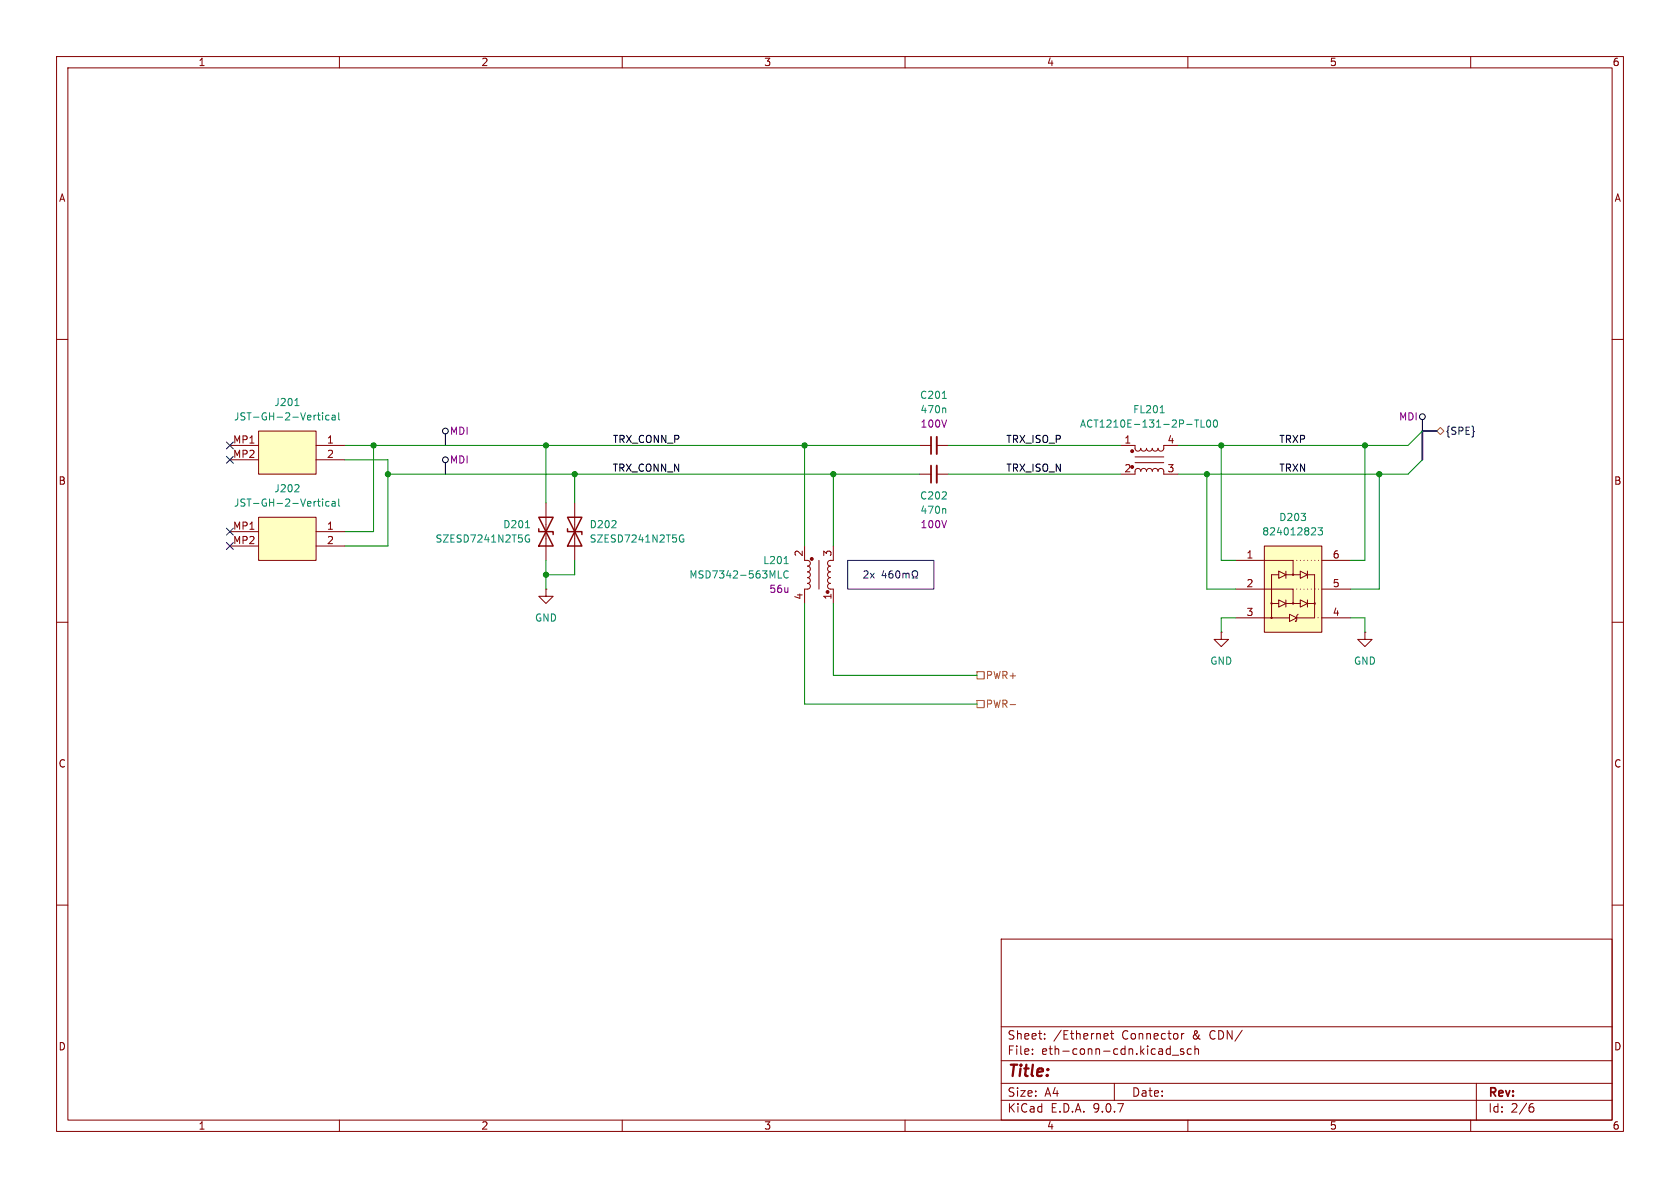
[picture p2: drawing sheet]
<svg xmlns="http://www.w3.org/2000/svg" width="297mm" height="210mm" viewBox="0 0 297 210" stroke-linecap="round" stroke-linejoin="round" font-family="sans-serif">
<path d="M0 0h297v210h-297z" fill="#fff" stroke="#fff" stroke-width=".18"/>
<g fill="none" stroke="#840000" stroke-width=".18">
<path d="M10 10h277v190h-277zM12 12h273v186h-273zM60 10v2M110 10v2M160 10v2M210 10v2M260 10v2M10 60h2M285 60h2M10 110h2M241.3 111.8v1.2h-1.3l1.3 1.3 1.3-1.3h-1.3M241.3 111.8h.1"/>
<path d="M285 110h2M10 160h2M177 166h108v32h-108zM285 160h2M60 198v2M110 198v2M160 198v2M177 194.5h108M177 191.5h108M177 187.5h108M177 181.5h108M182.5 186.3v.1"/>
<path d="M182.5 185.5v.1M184.7 183.6v.1M184.7 182.8v.1M195.4 182.7l.4 .1 .1 .3-.7 .1M195.8 183.6l-.4 .1M196.3 182.7h.6M196.5 182.2v1.3l.4 .2M197 191.5v3M206.5 185.4l.4 .1M206.9 184.9v1.5M206.9 186.3l-.4 .1M207.2 186.5h1.2"/>
<path d="M208.9 182.7v1M209.2 185.5l-.3-.1-.2 .2v.2l.5 .2v.3h-.5M209.3 182.7l-.3 .1-.1 .2M210 198v2M210.6 185.5l-.4-.1-.3 .3v.4l.1 .2h.6M211.2 185.5l.3-.1 .3 .1 .1 .9M211.2 184.9v1.5M260 198v2M261 191.5v6.5M270.6 195.7h.4l.2 .3-.1 .5-.5 .1M271 195.1l-.4 .1"/>
</g>
<path d="M223.5 96.5h10.2v15.3h-10.2z" fill="#ffffc2"/>
<g fill="none" stroke="#840000" stroke-width=".18">
<path d="M218.4 99.1h10.2v2.5M223.5 96.5h10.2v15.3h-10.2zM233.7 99.1h5.1M218.4 104.1h10.2v2.6M218.4 109.2h9.6M224.8 106.7h1.3M226.1 101l1.2 .6-1.2 .6zM226.1 106l1.2 .7-1.2 .6zM226.1 101.6h-1.3v7.6M227.3 101v1.2M227.3 106v1.3M227.3 101.6h2.6"/>
<path d="M227.3 106.7h2.6M228 108.6l1.2 .6-1.2 .7zM229 109.9h.1M229.5 108.6l-.3 .2v.8l-.2 .3M229.9 101l1.2 .6-1.2 .6zM229.9 106l1.2 .7-1.2 .6zM231.1 101.6h1.3v7.6h-3.2M231.1 106.7h1.3M231.1 101v1.2M231.1 106v1.3M233.7 109.2h5.1M233.7 104.1h5.1"/>
<circle cx="224.8" cy="106.7" r=".11"/>
<circle cx="224.8" cy="109.2" r=".11"/>
<circle cx="228.6" cy="101.6" r=".11"/>
<circle cx="228.6" cy="106.7" r=".11"/>
<circle cx="232.4" cy="106.7" r=".11"/>
</g>
<path d="M228.6 99.1h5.1M228.6 104.1h5.1M233.7 109.2h-1.3" fill="none" stroke="#840000" stroke-width=".18" stroke-dasharray="0 .6"/>
<path d="M232.3 93.3l.3 .2-.1 .3-.7 .8h.8M233 93.3h.8l-.4 .5 .3 .1v.5l-.1 .2-.6-.2" fill="none" stroke="#008484" stroke-width=".18"/>
<path d="M45.7 91.4h10.2v7.7h-10.2z" fill="#ffffc2"/>
<path d="M40.6 94h5.1M40.6 96.5h5.1M45.7 91.4h10.2v7.7h-10.2zM55.9 94h5.1M55.9 96.5h5.1" fill="none" stroke="#840000" stroke-width=".18"/>
<path d="M52.7 85.7l.2 .2-.1 .3-.7 .7h.8M56.1 88.6h.5M56.3 88.2v1.1l.3 .2M57 88.2v.1M57 88.6v.9M58.2 88.7l-.4-.1-.2 .3 .1 .5h.5M58.7 88.7h.5l.1 .8M59.3 88.9l-.5 .1-.1 .2 .1 .3 .5-.1M59.9 88.2v1.1l.2 .2" fill="none" stroke="#008484" stroke-width=".18"/>
<path d="M45.7 76.2h10.2v7.6h-10.2z" fill="#ffffc2"/>
<g fill="none" stroke="#840000" stroke-width=".18">
<path d="M40.6 78.7h5.1M45.7 76.2h10.2v7.6h-10.2zM55.9 78.7h5.1M162.6 78.7h2M165.6 78.7h2M198.1 78.7h2.6v.8l.5 .3 .3-.2 .2-.4 .1 .4 .3 .1 .4-.1 .2-.4 .1 .4 .3 .1 .4-.1 .2-.4 .1 .3 .3 .2h.4l.2-.5 .2 .4 .4 .1 .4-.2v-.8h2.6M40.6 81.3h5.1M55.9 81.3h5.1M96.5 88.9v10.2M101.6 88.9v10.2M142.2 96.5v2.6h.7l.3 .2v.5l-.5 .3 .4 .1 .2 .4-.2 .3-.4 .2 .4 .1 .2 .3-.2 .4-.4 .2 .4 .2 .1 .5-.2 .2-.3 .1 .4 .2 .2 .4-.3 .4h-.8v2.6M144.8 99.1v5"/>
<path d="M147.3 96.5v2.6h-.7l-.3 .4 .1 .4 .4 .2-.3 .1-.2 .2 .1 .5 .4 .2-.4 .2-.1 .4 .2 .3 .3 .1-.4 .2-.1 .3 .1 .4 .4 .1-.4 .3v.5l.3 .2h.6v2.6M162.6 83.8h2M165.6 83.8h2M198.1 83.8h2.6v-.7l.5-.3 .3 .2 .2 .3 .1-.3 .3-.2 .4 .2 .2 .3 .1-.3 .3-.2 .4 .1 .2 .4 .2-.4 .4-.1 .3 .2 .1 .3 .2-.4 .4-.1 .4 .3v.7h2.6M200.7 80.8h5M200.7 81.8h5M96.5 104.1v1.3h1.3l-1.3 1.3-1.3-1.3h1.3M96.5 104.1h.1M215.9 111.8v1.2h1.3l-1.3 1.3-1.3-1.3h1.3M215.9 111.8h.1"/>
</g>
<g fill="none" stroke="#008484" stroke-width=".18">
<path d="M52.1 71.7h.8M56.1 73.4h.5M56.3 73v1.1l.3 .1M57 73v.1M57 73.4v.8M58.2 73.5l-.4-.1-.2 .2 .1 .6h.5M58.7 73.5h.5l.1 .7M59.3 73.7l-.5 .1-.1 .1 .1 .3h.5M59.9 73v1.1l.2 .1M166.6 70.4h.7M167 72.1l.2 .2v.7M205.1 73h.7"/>
<path d="M211.2 74.2h.7M211.5 74.2v1.3M212.3 74.2v1.3h.6M213.4 74.4l.2-.2a.68 .68 0 0 1 .4 .7 .68 .68 0 0 1-.4 .6l-.2-.1-.1-.4zM214.6 74.4l.2-.2a.68 .68 0 0 1 .5 .7 .68 .68 0 0 1-.5 .6l-.2-.1-.1-.4zM92.9 93.3h.7M93.4 95.3h.2v.5h-.5l-.2-.3M93.6 94.6h-.5l-.2 .3M120.6 95.3h.3l-.1 .5h-.5l-.1-.3M120.8 94.6h-.5l-.1 .3M138.6 99.6h.7M167 89.9l.2 .2v.6"/>
<path d="M137.6 100.9v1.3h.6M139.3 101a.6 .6 0 0 0-.8 .5 .6 .6 0 0 0 .6 .7l.2-.1"/>
</g>
<path d="M95.2 91.4h2.6l-2.6 5.1h2.6zM95.2 93.5v.5h2.6v.5M100.3 91.4h2.6l-2.6 5.1h2.6zM100.3 93.5v.5h2.6v.5" fill="none" stroke="#840000" stroke-width=".25"/>
<g fill="#840000" stroke="#840000" stroke-width=".18">
<circle cx="200.2" cy="79.8" r=".25"/>
<circle cx="200.2" cy="82.5" r=".25"/>
<circle cx="146.3" cy="104.6" r=".25"/>
<circle cx="143.5" cy="98.8" r=".25"/>
</g>
<path d="M164.6 77.2v3.1M164.6 82.3v3" fill="none" stroke="#840000" stroke-width=".3"/>
<path d="M165.6 77.2v3.1M165.6 82.3v3" fill="none" stroke="#840000" stroke-width=".33"/>
<g fill="none" stroke="#000" stroke-width=".18">
<path d="M78.7 76.7v2M251.5 74.2v2M78.7 81.8v2"/>
<circle cx="78.7" cy="76.2" r=".51"/>
<circle cx="251.5" cy="73.7" r=".51"/>
<circle cx="78.7" cy="81.3" r=".51"/>
</g>
<path d="M254 76.2l.6-.6 .7 .6-.7 .6zM172.7 118.7h1.3v1.3h-1.3zM172.7 123.8h1.3v1.3h-1.3zM178.6 124.6h.9" fill="none" stroke="#848400" stroke-width=".18"/>
<path d="M254 76.2h-2.5v5.1" fill="none" stroke="#000084" stroke-width=".3"/>
<g fill="none" stroke="#008400" stroke-width=".18">
<path d="M61 78.7h101.6M66 78.7v15.3h-5M96.5 78.7v10.2M142.2 78.7v17.8M167.6 78.7h30.5M215.9 78.7v20.4h2.5M241.3 78.7v20.4h-2.5M251.5 76.2l-2.6 2.5h-40.6M61 81.3h7.6v15.2h-7.6M68.6 83.8h94M96.5 99.1v5M101.6 83.8v5.1"/>
<path d="M101.6 99.1v2.5h-5.1M147.3 83.8v12.7M167.6 83.8h30.5M213.4 83.8v20.3h5M243.8 83.8v20.3h-5M251.5 81.3l-2.6 2.5h-40.6M142.2 106.7v17.8h30.5M147.3 106.7v12.7h25.4M218.4 109.2h-2.5v2.6M238.8 109.2h2.5v2.6"/>
</g>
<path d="M40 78.1l1.2 1.2M41.2 78.1l-1.2 1.2M40 80.7l1.2 1.2M40 93.4l1.2 1.2M40 95.9l1.2 1.2M41.2 80.7l-1.2 1.2M41.2 93.4l-1.2 1.2M41.2 95.9l-1.2 1.2" fill="none" stroke="#000084" stroke-width=".18"/>
<path d="M149.9 99.1h15.2v5h-15.2zM156.2 100.8l-.3 1h.8M156.5 101.3v.9M157.8 100.9l-.4 .1a.86 .86 0 0 0 0 1.2l.4-.1 .1-.5-.3-.2-.3 .1-.2 .1M158.5 101l.2-.1a.68 .68 0 0 1 .4 .6 .68 .68 0 0 1-.4 .7 .84 .84 0 0 1-.2-1.2zM159.6 101.3v.9M159.6 101.5l.4-.2 .2 .2M160.2 101.5l.2-.2 .3 .1v.8M160.2 101.5v.7M161.3 102.2h.3v-.3a.54 .54 0 0 1-.3-.7 .54 .54 0 0 1 .7-.2 .58 .58 0 0 1-.1 .9v.3h.3" fill="none" stroke="#0000c2" stroke-width=".18"/>
<g fill="#008400" stroke="#008400" stroke-width=".18">
<circle cx="101.6" cy="83.8" r=".46"/>
<circle cx="96.5" cy="78.7" r=".46"/>
<circle cx="66" cy="78.7" r=".46"/>
<circle cx="68.6" cy="83.8" r=".46"/>
<circle cx="96.5" cy="101.6" r=".46"/>
<circle cx="243.8" cy="83.8" r=".46"/>
<circle cx="241.3" cy="78.7" r=".46"/>
<circle cx="215.9" cy="78.7" r=".46"/>
<circle cx="213.4" cy="83.8" r=".46"/>
<circle cx="142.2" cy="78.7" r=".46"/>
<circle cx="147.3" cy="83.8" r=".46"/>
</g>
<text font-size="2.8" fill="#840000" x="178" y="190.9">Title:</text>
<g font-size="2.1" fill="#840000">
<text x="178" y="184">Sheet:</text>
<text x="186.2" y="184">/Ethernet</text>
<text x="198.4" y="184">Connector</text>
<text x="211" y="184">&amp;</text>
<text x="214.1" y="184">CDN/</text>
<text x="178" y="186.7">File:</text>
<text x="184.1" y="186.7">eth-conn-cdn.kicad_sch</text>
<text x="178" y="196.9">KiCad</text>
<text x="178" y="194.1">Size:</text>
<text x="184.7" y="194.1">A4</text>
<text x="185.7" y="196.9">E.D.A.</text>
<text x="193.3" y="196.9">9.0.7</text>
<text x="200" y="194.1">Date:</text>
<text x="263" y="194.3">Rev:</text>
<text x="263" y="196.9">Id:</text>
<text x="267.1" y="196.9">2/6</text>
</g>
<g font-size="1.8" fill="#840000">
<text x="35" y="11.9">1</text>
<text x="85" y="11.9">2</text>
<text x="135" y="11.9">3</text>
<text x="185" y="11.9">4</text>
<text x="235" y="11.9">5</text>
<text x="285" y="11.9">6</text>
<text x="10.3" y="35.9">A</text>
<text x="285.3" y="35.9">A</text>
<text x="41.1" y="78.5">MP1</text>
<text x="41.1" y="81">MP2</text>
<text x="57.7" y="78.5">1</text>
<text x="57.7" y="81">2</text>
<text x="198.7" y="78.5">1</text>
<text x="198.7" y="83.6">2</text>
<text x="206.3" y="78.5">4</text>
<text x="206.3" y="83.6">3</text>
<text x="10.3" y="85.9">B</text>
<text x="285.3" y="85.9">B</text>
<text x="41.1" y="93.7">MP1</text>
<text x="57.7" y="93.7">1</text>
<text x="41.1" y="96.3">MP2</text>
<text x="57.7" y="96.3">2</text>
<text x="142" y="98.5" transform="rotate(-90 142 98.5)">2</text>
<text x="147.1" y="98.5" transform="rotate(-90 147.1 98.5)">3</text>
<text x="220.3" y="98.8">1</text>
<text x="235.5" y="98.8">6</text>
<text x="142" y="106.1" transform="rotate(-90 142 106.1)">4</text>
<text x="147.1" y="106.1" transform="rotate(-90 147.1 106.1)">1</text>
<text x="220.3" y="103.9">2</text>
<text x="235.5" y="103.9">5</text>
<text x="220.3" y="109">3</text>
<text x="235.5" y="109">4</text>
<text x="10.3" y="135.9">C</text>
<text x="285.3" y="135.9">C</text>
<text x="10.3" y="185.9">D</text>
<text x="285.3" y="185.9">D</text>
<text x="35" y="199.9">1</text>
<text x="85" y="199.9">2</text>
<text x="135" y="199.9">3</text>
<text x="185" y="199.9">4</text>
<text x="235" y="199.9">5</text>
<text x="285" y="199.9">6</text>
</g>
<g font-size="1.8" fill="#008484">
<text x="48.4" y="72">J201</text>
<text x="162.6" y="70.7">C201</text>
<text x="41.3" y="74.5">JST-GH-2-Vertical</text>
<text x="162.6" y="73.3">470n</text>
<text x="190.8" y="75.8">ACT1210E-131-2P-TL00</text>
<text x="200.2" y="73.3">FL201</text>
<text x="41.3" y="89.8">JST-GH-2-Vertical</text>
<text x="48.4" y="87.2">J202</text>
<text x="162.6" y="88.5">C202</text>
<text x="88.9" y="93.6">D201</text>
<text x="104.1" y="93.6">D202</text>
<text x="162.6" y="91">470n</text>
<text x="223.1" y="94.8">824012823</text>
<text x="226" y="92.3">D203</text>
<text x="76.9" y="96.1">SZESD7241N2T5G</text>
<text x="104.1" y="96.1">SZESD7241N2T5G</text>
<text x="134.8" y="99.9">L201</text>
<text x="121.8" y="102.5">MSD7342-563MLC</text>
<text x="94.5" y="110.1">GND</text>
<text x="213.9" y="117.7">GND</text>
<text x="239.3" y="117.7">GND</text>
</g>
<g font-size="1.8" fill="#840084">
<text x="79.4" y="77.1">MDI</text>
<text x="162.6" y="75.8">100V</text>
<text x="247.2" y="74.5">MDI</text>
<text x="79.4" y="82.1">MDI</text>
<text x="162.6" y="93.6">100V</text>
<text x="135.9" y="105">56u</text>
</g>
<text font-size="1.8" fill="#000084" x="255.5" y="77.1">{SPE}</text>
<g font-size="1.8">
<text x="108.2" y="83.5">TRX_CONN_N</text>
<text x="108.2" y="78.4">TRX_CONN_P</text>
<text x="177.8" y="83.5">TRX_ISO_N</text>
<text x="177.8" y="78.4">TRX_ISO_P</text>
<text x="226.1" y="83.5">TRXN</text>
<text x="226.1" y="78.4">TRXP</text>
</g>
<text font-size="1.8" fill="#0000c2" x="152.4" y="102.5">2x</text>
<g font-size="1.8" fill="#848400">
<text x="174.2" y="120.2">PWR+</text>
<text x="174.2" y="125.3">PWR-</text>
</g>
</svg>
